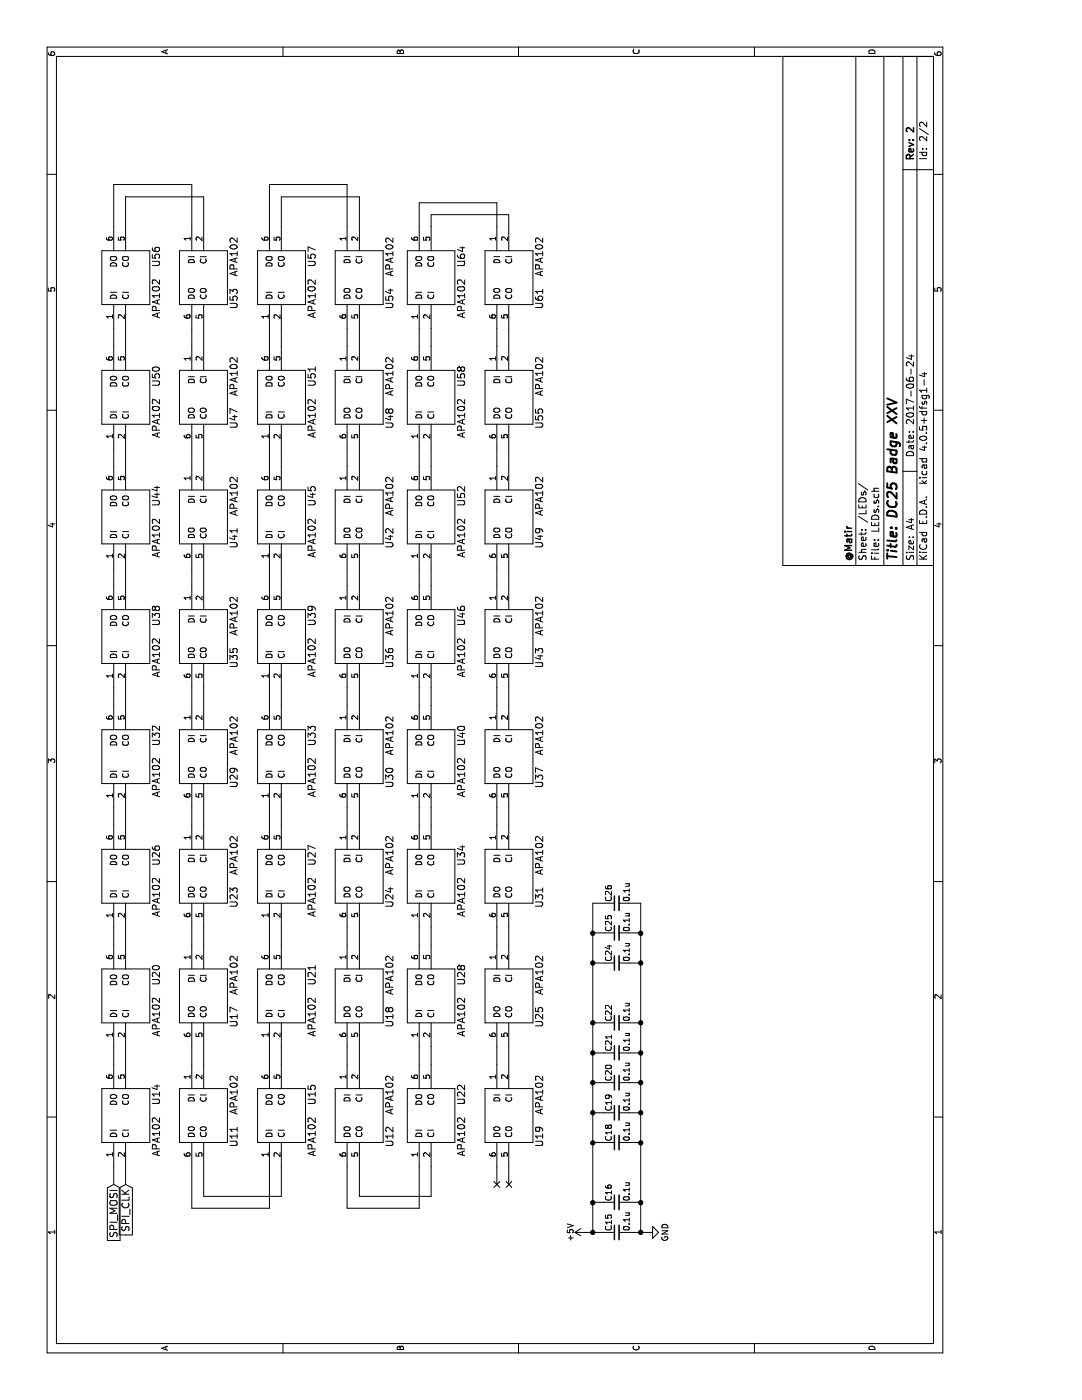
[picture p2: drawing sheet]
EESchema Schematic File Version 2
LIBS:dc25badge-rescue
LIBS:power
LIBS:device
LIBS:transistors
LIBS:conn
LIBS:linear
LIBS:regul
LIBS:74xx
LIBS:cmos4000
LIBS:adc-dac
LIBS:memory
LIBS:xilinx
LIBS:microcontrollers
LIBS:dsp
LIBS:microchip
LIBS:analog_switches
LIBS:motorola
LIBS:texas
LIBS:intel
LIBS:audio
LIBS:interface
LIBS:digital-audio
LIBS:philips
LIBS:display
LIBS:cypress
LIBS:siliconi
LIBS:opto
LIBS:atmel
LIBS:contrib
LIBS:valves
LIBS:dc25badge
LIBS:switches
LIBS:dc25badge-cache
EELAYER 25 0
EELAYER END
$Descr A4 11693 8268
encoding utf-8
Sheet 2 2
Title "DC25 Badge XXV"
Date "2017-06-24"
Rev "2"
Comp "@Matir"
Comment1 ""
Comment2 ""
Comment3 ""
Comment4 ""
$EndDescr
$Comp
L APA102 U38
U 1 1
P 6550 1650
F 0 "U38" H 6550 2000 60  0000 C CNN
F 1 "APA102" H 6200 2000 60  0000 C CNN
F 2 "Badge_Parts:APA102" H 6550 1650 120 0001 C CNN
F 3 "" H 6550 1650 120 0001 C CNN
	1    6550 1650
	1    0    0    -1  
$EndComp
$Comp
L APA102 U44
U 1 1
P 7550 1650
F 0 "U44" H 7550 2000 60  0000 C CNN
F 1 "APA102" H 7200 2000 60  0000 C CNN
F 2 "Badge_Parts:APA102" H 7550 1650 120 0001 C CNN
F 3 "" H 7550 1650 120 0001 C CNN
	1    7550 1650
	1    0    0    -1  
$EndComp
$Comp
L APA102 U50
U 1 1
P 8550 1650
F 0 "U50" H 8550 2000 60  0000 C CNN
F 1 "APA102" H 8200 2000 60  0000 C CNN
F 2 "Badge_Parts:APA102" H 8550 1650 120 0001 C CNN
F 3 "" H 8550 1650 120 0001 C CNN
	1    8550 1650
	1    0    0    -1  
$EndComp
$Comp
L APA102 U56
U 1 1
P 9550 1650
F 0 "U56" H 9550 2000 60  0000 C CNN
F 1 "APA102" H 9200 2000 60  0000 C CNN
F 2 "Badge_Parts:APA102" H 9550 1650 120 0001 C CNN
F 3 "" H 9550 1650 120 0001 C CNN
	1    9550 1650
	1    0    0    -1  
$EndComp
$Comp
L APA102 U14
U 1 1
P 2550 1650
F 0 "U14" H 2550 2000 60  0000 C CNN
F 1 "APA102" H 2200 2000 60  0000 C CNN
F 2 "Badge_Parts:APA102" H 2550 1650 120 0001 C CNN
F 3 "" H 2550 1650 120 0001 C CNN
	1    2550 1650
	1    0    0    -1  
$EndComp
$Comp
L APA102 U20
U 1 1
P 3550 1650
F 0 "U20" H 3550 2000 60  0000 C CNN
F 1 "APA102" H 3200 2000 60  0000 C CNN
F 2 "Badge_Parts:APA102" H 3550 1650 120 0001 C CNN
F 3 "" H 3550 1650 120 0001 C CNN
	1    3550 1650
	1    0    0    -1  
$EndComp
$Comp
L APA102 U26
U 1 1
P 4550 1650
F 0 "U26" H 4550 2000 60  0000 C CNN
F 1 "APA102" H 4200 2000 60  0000 C CNN
F 2 "Badge_Parts:APA102" H 4550 1650 120 0001 C CNN
F 3 "" H 4550 1650 120 0001 C CNN
	1    4550 1650
	1    0    0    -1  
$EndComp
$Comp
L APA102 U32
U 1 1
P 5550 1650
F 0 "U32" H 5550 2000 60  0000 C CNN
F 1 "APA102" H 5200 2000 60  0000 C CNN
F 2 "Badge_Parts:APA102" H 5550 1650 120 0001 C CNN
F 3 "" H 5550 1650 120 0001 C CNN
	1    5550 1650
	1    0    0    -1  
$EndComp
$Comp
L APA102 U29
U 1 1
P 5200 2300
F 0 "U29" H 5200 2650 60  0000 C CNN
F 1 "APA102" H 4850 2650 60  0000 C CNN
F 2 "Badge_Parts:APA102" H 5200 2300 120 0001 C CNN
F 3 "" H 5200 2300 120 0001 C CNN
	1    5200 2300
	-1   0    0    -1  
$EndComp
$Comp
L APA102 U23
U 1 1
P 4200 2300
F 0 "U23" H 4200 2650 60  0000 C CNN
F 1 "APA102" H 3850 2650 60  0000 C CNN
F 2 "Badge_Parts:APA102" H 4200 2300 120 0001 C CNN
F 3 "" H 4200 2300 120 0001 C CNN
	1    4200 2300
	-1   0    0    -1  
$EndComp
$Comp
L APA102 U17
U 1 1
P 3200 2300
F 0 "U17" H 3200 2650 60  0000 C CNN
F 1 "APA102" H 2850 2650 60  0000 C CNN
F 2 "Badge_Parts:APA102" H 3200 2300 120 0001 C CNN
F 3 "" H 3200 2300 120 0001 C CNN
	1    3200 2300
	-1   0    0    -1  
$EndComp
$Comp
L APA102 U11
U 1 1
P 2200 2300
F 0 "U11" H 2200 2650 60  0000 C CNN
F 1 "APA102" H 1850 2650 60  0000 C CNN
F 2 "Badge_Parts:APA102" H 2200 2300 120 0001 C CNN
F 3 "" H 2200 2300 120 0001 C CNN
	1    2200 2300
	-1   0    0    -1  
$EndComp
$Comp
L APA102 U53
U 1 1
P 9200 2300
F 0 "U53" H 9200 2650 60  0000 C CNN
F 1 "APA102" H 8850 2650 60  0000 C CNN
F 2 "Badge_Parts:APA102" H 9200 2300 120 0001 C CNN
F 3 "" H 9200 2300 120 0001 C CNN
	1    9200 2300
	-1   0    0    -1  
$EndComp
$Comp
L APA102 U47
U 1 1
P 8200 2300
F 0 "U47" H 8200 2650 60  0000 C CNN
F 1 "APA102" H 7850 2650 60  0000 C CNN
F 2 "Badge_Parts:APA102" H 8200 2300 120 0001 C CNN
F 3 "" H 8200 2300 120 0001 C CNN
	1    8200 2300
	-1   0    0    -1  
$EndComp
$Comp
L APA102 U41
U 1 1
P 7200 2300
F 0 "U41" H 7200 2650 60  0000 C CNN
F 1 "APA102" H 6850 2650 60  0000 C CNN
F 2 "Badge_Parts:APA102" H 7200 2300 120 0001 C CNN
F 3 "" H 7200 2300 120 0001 C CNN
	1    7200 2300
	-1   0    0    -1  
$EndComp
$Comp
L APA102 U35
U 1 1
P 6200 2300
F 0 "U35" H 6200 2650 60  0000 C CNN
F 1 "APA102" H 5850 2650 60  0000 C CNN
F 2 "Badge_Parts:APA102" H 6200 2300 120 0001 C CNN
F 3 "" H 6200 2300 120 0001 C CNN
	1    6200 2300
	-1   0    0    -1  
$EndComp
$Comp
L APA102 U39
U 1 1
P 6550 2950
F 0 "U39" H 6550 3300 60  0000 C CNN
F 1 "APA102" H 6200 3300 60  0000 C CNN
F 2 "Badge_Parts:APA102" H 6550 2950 120 0001 C CNN
F 3 "" H 6550 2950 120 0001 C CNN
	1    6550 2950
	1    0    0    -1  
$EndComp
$Comp
L APA102 U45
U 1 1
P 7550 2950
F 0 "U45" H 7550 3300 60  0000 C CNN
F 1 "APA102" H 7200 3300 60  0000 C CNN
F 2 "Badge_Parts:APA102" H 7550 2950 120 0001 C CNN
F 3 "" H 7550 2950 120 0001 C CNN
	1    7550 2950
	1    0    0    -1  
$EndComp
$Comp
L APA102 U51
U 1 1
P 8550 2950
F 0 "U51" H 8550 3300 60  0000 C CNN
F 1 "APA102" H 8200 3300 60  0000 C CNN
F 2 "Badge_Parts:APA102" H 8550 2950 120 0001 C CNN
F 3 "" H 8550 2950 120 0001 C CNN
	1    8550 2950
	1    0    0    -1  
$EndComp
$Comp
L APA102 U57
U 1 1
P 9550 2950
F 0 "U57" H 9550 3300 60  0000 C CNN
F 1 "APA102" H 9200 3300 60  0000 C CNN
F 2 "Badge_Parts:APA102" H 9550 2950 120 0001 C CNN
F 3 "" H 9550 2950 120 0001 C CNN
	1    9550 2950
	1    0    0    -1  
$EndComp
$Comp
L APA102 U15
U 1 1
P 2550 2950
F 0 "U15" H 2550 3300 60  0000 C CNN
F 1 "APA102" H 2200 3300 60  0000 C CNN
F 2 "Badge_Parts:APA102" H 2550 2950 120 0001 C CNN
F 3 "" H 2550 2950 120 0001 C CNN
	1    2550 2950
	1    0    0    -1  
$EndComp
$Comp
L APA102 U21
U 1 1
P 3550 2950
F 0 "U21" H 3550 3300 60  0000 C CNN
F 1 "APA102" H 3200 3300 60  0000 C CNN
F 2 "Badge_Parts:APA102" H 3550 2950 120 0001 C CNN
F 3 "" H 3550 2950 120 0001 C CNN
	1    3550 2950
	1    0    0    -1  
$EndComp
$Comp
L APA102 U27
U 1 1
P 4550 2950
F 0 "U27" H 4550 3300 60  0000 C CNN
F 1 "APA102" H 4200 3300 60  0000 C CNN
F 2 "Badge_Parts:APA102" H 4550 2950 120 0001 C CNN
F 3 "" H 4550 2950 120 0001 C CNN
	1    4550 2950
	1    0    0    -1  
$EndComp
$Comp
L APA102 U33
U 1 1
P 5550 2950
F 0 "U33" H 5550 3300 60  0000 C CNN
F 1 "APA102" H 5200 3300 60  0000 C CNN
F 2 "Badge_Parts:APA102" H 5550 2950 120 0001 C CNN
F 3 "" H 5550 2950 120 0001 C CNN
	1    5550 2950
	1    0    0    -1  
$EndComp
$Comp
L APA102 U30
U 1 1
P 5200 3600
F 0 "U30" H 5200 3950 60  0000 C CNN
F 1 "APA102" H 4850 3950 60  0000 C CNN
F 2 "Badge_Parts:APA102" H 5200 3600 120 0001 C CNN
F 3 "" H 5200 3600 120 0001 C CNN
	1    5200 3600
	-1   0    0    -1  
$EndComp
$Comp
L APA102 U24
U 1 1
P 4200 3600
F 0 "U24" H 4200 3950 60  0000 C CNN
F 1 "APA102" H 3850 3950 60  0000 C CNN
F 2 "Badge_Parts:APA102" H 4200 3600 120 0001 C CNN
F 3 "" H 4200 3600 120 0001 C CNN
	1    4200 3600
	-1   0    0    -1  
$EndComp
$Comp
L APA102 U18
U 1 1
P 3200 3600
F 0 "U18" H 3200 3950 60  0000 C CNN
F 1 "APA102" H 2850 3950 60  0000 C CNN
F 2 "Badge_Parts:APA102" H 3200 3600 120 0001 C CNN
F 3 "" H 3200 3600 120 0001 C CNN
	1    3200 3600
	-1   0    0    -1  
$EndComp
$Comp
L APA102 U12
U 1 1
P 2200 3600
F 0 "U12" H 2200 3950 60  0000 C CNN
F 1 "APA102" H 1850 3950 60  0000 C CNN
F 2 "Badge_Parts:APA102" H 2200 3600 120 0001 C CNN
F 3 "" H 2200 3600 120 0001 C CNN
	1    2200 3600
	-1   0    0    -1  
$EndComp
$Comp
L APA102 U54
U 1 1
P 9200 3600
F 0 "U54" H 9200 3950 60  0000 C CNN
F 1 "APA102" H 8850 3950 60  0000 C CNN
F 2 "Badge_Parts:APA102" H 9200 3600 120 0001 C CNN
F 3 "" H 9200 3600 120 0001 C CNN
	1    9200 3600
	-1   0    0    -1  
$EndComp
$Comp
L APA102 U48
U 1 1
P 8200 3600
F 0 "U48" H 8200 3950 60  0000 C CNN
F 1 "APA102" H 7850 3950 60  0000 C CNN
F 2 "Badge_Parts:APA102" H 8200 3600 120 0001 C CNN
F 3 "" H 8200 3600 120 0001 C CNN
	1    8200 3600
	-1   0    0    -1  
$EndComp
$Comp
L APA102 U42
U 1 1
P 7200 3600
F 0 "U42" H 7200 3950 60  0000 C CNN
F 1 "APA102" H 6850 3950 60  0000 C CNN
F 2 "Badge_Parts:APA102" H 7200 3600 120 0001 C CNN
F 3 "" H 7200 3600 120 0001 C CNN
	1    7200 3600
	-1   0    0    -1  
$EndComp
$Comp
L APA102 U36
U 1 1
P 6200 3600
F 0 "U36" H 6200 3950 60  0000 C CNN
F 1 "APA102" H 5850 3950 60  0000 C CNN
F 2 "Badge_Parts:APA102" H 6200 3600 120 0001 C CNN
F 3 "" H 6200 3600 120 0001 C CNN
	1    6200 3600
	-1   0    0    -1  
$EndComp
$Comp
L APA102 U40
U 1 1
P 5550 4200
F 0 "U40" H 5550 4550 60  0000 C CNN
F 1 "APA102" H 5200 4550 60  0000 C CNN
F 2 "Badge_Parts:APA102" H 5550 4200 120 0001 C CNN
F 3 "" H 5550 4200 120 0001 C CNN
	1    5550 4200
	1    0    0    -1  
$EndComp
$Comp
L APA102 U46
U 1 1
P 6550 4200
F 0 "U46" H 6550 4550 60  0000 C CNN
F 1 "APA102" H 6200 4550 60  0000 C CNN
F 2 "Badge_Parts:APA102" H 6550 4200 120 0001 C CNN
F 3 "" H 6550 4200 120 0001 C CNN
	1    6550 4200
	1    0    0    -1  
$EndComp
$Comp
L APA102 U52
U 1 1
P 7550 4200
F 0 "U52" H 7550 4550 60  0000 C CNN
F 1 "APA102" H 7200 4550 60  0000 C CNN
F 2 "Badge_Parts:APA102" H 7550 4200 120 0001 C CNN
F 3 "" H 7550 4200 120 0001 C CNN
	1    7550 4200
	1    0    0    -1  
$EndComp
$Comp
L APA102 U58
U 1 1
P 8550 4200
F 0 "U58" H 8550 4550 60  0000 C CNN
F 1 "APA102" H 8200 4550 60  0000 C CNN
F 2 "Badge_Parts:APA102" H 8550 4200 120 0001 C CNN
F 3 "" H 8550 4200 120 0001 C CNN
	1    8550 4200
	1    0    0    -1  
$EndComp
$Comp
L APA102 U64
U 1 1
P 9550 4200
F 0 "U64" H 9550 4550 60  0000 C CNN
F 1 "APA102" H 9200 4550 60  0000 C CNN
F 2 "Badge_Parts:APA102" H 9550 4200 120 0001 C CNN
F 3 "" H 9550 4200 120 0001 C CNN
	1    9550 4200
	1    0    0    -1  
$EndComp
$Comp
L APA102 U22
U 1 1
P 2550 4200
F 0 "U22" H 2550 4550 60  0000 C CNN
F 1 "APA102" H 2200 4550 60  0000 C CNN
F 2 "Badge_Parts:APA102" H 2550 4200 120 0001 C CNN
F 3 "" H 2550 4200 120 0001 C CNN
	1    2550 4200
	1    0    0    -1  
$EndComp
$Comp
L APA102 U28
U 1 1
P 3550 4200
F 0 "U28" H 3550 4550 60  0000 C CNN
F 1 "APA102" H 3200 4550 60  0000 C CNN
F 2 "Badge_Parts:APA102" H 3550 4200 120 0001 C CNN
F 3 "" H 3550 4200 120 0001 C CNN
	1    3550 4200
	1    0    0    -1  
$EndComp
$Comp
L APA102 U34
U 1 1
P 4550 4200
F 0 "U34" H 4550 4550 60  0000 C CNN
F 1 "APA102" H 4200 4550 60  0000 C CNN
F 2 "Badge_Parts:APA102" H 4550 4200 120 0001 C CNN
F 3 "" H 4550 4200 120 0001 C CNN
	1    4550 4200
	1    0    0    -1  
$EndComp
$Comp
L APA102 U31
U 1 1
P 4200 4850
F 0 "U31" H 4200 5200 60  0000 C CNN
F 1 "APA102" H 3850 5200 60  0000 C CNN
F 2 "Badge_Parts:APA102" H 4200 4850 120 0001 C CNN
F 3 "" H 4200 4850 120 0001 C CNN
	1    4200 4850
	-1   0    0    -1  
$EndComp
$Comp
L APA102 U25
U 1 1
P 3200 4850
F 0 "U25" H 3200 5200 60  0000 C CNN
F 1 "APA102" H 2850 5200 60  0000 C CNN
F 2 "Badge_Parts:APA102" H 3200 4850 120 0001 C CNN
F 3 "" H 3200 4850 120 0001 C CNN
	1    3200 4850
	-1   0    0    -1  
$EndComp
$Comp
L APA102 U19
U 1 1
P 2200 4850
F 0 "U19" H 2200 5200 60  0000 C CNN
F 1 "APA102" H 1850 5200 60  0000 C CNN
F 2 "Badge_Parts:APA102" H 2200 4850 120 0001 C CNN
F 3 "" H 2200 4850 120 0001 C CNN
	1    2200 4850
	-1   0    0    -1  
$EndComp
$Comp
L APA102 U61
U 1 1
P 9200 4850
F 0 "U61" H 9200 5200 60  0000 C CNN
F 1 "APA102" H 8850 5200 60  0000 C CNN
F 2 "Badge_Parts:APA102" H 9200 4850 120 0001 C CNN
F 3 "" H 9200 4850 120 0001 C CNN
	1    9200 4850
	-1   0    0    -1  
$EndComp
$Comp
L APA102 U55
U 1 1
P 8200 4850
F 0 "U55" H 8200 5200 60  0000 C CNN
F 1 "APA102" H 7850 5200 60  0000 C CNN
F 2 "Badge_Parts:APA102" H 8200 4850 120 0001 C CNN
F 3 "" H 8200 4850 120 0001 C CNN
	1    8200 4850
	-1   0    0    -1  
$EndComp
$Comp
L APA102 U49
U 1 1
P 7200 4850
F 0 "U49" H 7200 5200 60  0000 C CNN
F 1 "APA102" H 6850 5200 60  0000 C CNN
F 2 "Badge_Parts:APA102" H 7200 4850 120 0001 C CNN
F 3 "" H 7200 4850 120 0001 C CNN
	1    7200 4850
	-1   0    0    -1  
$EndComp
$Comp
L APA102 U43
U 1 1
P 6200 4850
F 0 "U43" H 6200 5200 60  0000 C CNN
F 1 "APA102" H 5850 5200 60  0000 C CNN
F 2 "Badge_Parts:APA102" H 6200 4850 120 0001 C CNN
F 3 "" H 6200 4850 120 0001 C CNN
	1    6200 4850
	-1   0    0    -1  
$EndComp
$Comp
L APA102 U37
U 1 1
P 5200 4850
F 0 "U37" H 5200 5200 60  0000 C CNN
F 1 "APA102" H 4850 5200 60  0000 C CNN
F 2 "Badge_Parts:APA102" H 5200 4850 120 0001 C CNN
F 3 "" H 5200 4850 120 0001 C CNN
	1    5200 4850
	-1   0    0    -1  
$EndComp
Text GLabel 1800 950  0    60   Input ~ 0
SPI_MOSI
Text GLabel 1800 1050 0    60   Input ~ 0
SPI_CLK
$Comp
L C_Small C15
U 1 1
P 1400 5150
F 0 "C15" H 1410 5220 50  0000 L CNN
F 1 "0.1u" H 1410 5070 50  0000 L CNN
F 2 "Capacitors_SMD:C_0805" H 1400 5150 50  0001 C CNN
F 3 "" H 1400 5150 50  0000 C CNN
	1    1400 5150
	1    0    0    -1  
$EndComp
$Comp
L C_Small C16
U 1 1
P 1650 5150
F 0 "C16" H 1660 5220 50  0000 L CNN
F 1 "0.1u" H 1660 5070 50  0000 L CNN
F 2 "Capacitors_SMD:C_0805" H 1650 5150 50  0001 C CNN
F 3 "" H 1650 5150 50  0000 C CNN
	1    1650 5150
	1    0    0    -1  
$EndComp
$Comp
L C_Small C18
U 1 1
P 2150 5150
F 0 "C18" H 2160 5220 50  0000 L CNN
F 1 "0.1u" H 2160 5070 50  0000 L CNN
F 2 "Capacitors_SMD:C_0805" H 2150 5150 50  0001 C CNN
F 3 "" H 2150 5150 50  0000 C CNN
	1    2150 5150
	1    0    0    -1  
$EndComp
$Comp
L C_Small C19
U 1 1
P 2400 5150
F 0 "C19" H 2410 5220 50  0000 L CNN
F 1 "0.1u" H 2410 5070 50  0000 L CNN
F 2 "Capacitors_SMD:C_0805" H 2400 5150 50  0001 C CNN
F 3 "" H 2400 5150 50  0000 C CNN
	1    2400 5150
	1    0    0    -1  
$EndComp
$Comp
L C_Small C20
U 1 1
P 2650 5150
F 0 "C20" H 2660 5220 50  0000 L CNN
F 1 "0.1u" H 2660 5070 50  0000 L CNN
F 2 "Capacitors_SMD:C_0805" H 2650 5150 50  0001 C CNN
F 3 "" H 2650 5150 50  0000 C CNN
	1    2650 5150
	1    0    0    -1  
$EndComp
$Comp
L C_Small C21
U 1 1
P 2900 5150
F 0 "C21" H 2910 5220 50  0000 L CNN
F 1 "0.1u" H 2910 5070 50  0000 L CNN
F 2 "Capacitors_SMD:C_0805" H 2900 5150 50  0001 C CNN
F 3 "" H 2900 5150 50  0000 C CNN
	1    2900 5150
	1    0    0    -1  
$EndComp
$Comp
L C_Small C22
U 1 1
P 3150 5150
F 0 "C22" H 3160 5220 50  0000 L CNN
F 1 "0.1u" H 3160 5070 50  0000 L CNN
F 2 "Capacitors_SMD:C_0805" H 3150 5150 50  0001 C CNN
F 3 "" H 3150 5150 50  0000 C CNN
	1    3150 5150
	1    0    0    -1  
$EndComp
$Comp
L C_Small C24
U 1 1
P 3650 5150
F 0 "C24" H 3660 5220 50  0000 L CNN
F 1 "0.1u" H 3660 5070 50  0000 L CNN
F 2 "Capacitors_SMD:C_0805" H 3650 5150 50  0001 C CNN
F 3 "" H 3650 5150 50  0000 C CNN
	1    3650 5150
	1    0    0    -1  
$EndComp
$Comp
L C_Small C25
U 1 1
P 3900 5150
F 0 "C25" H 3910 5220 50  0000 L CNN
F 1 "0.1u" H 3910 5070 50  0000 L CNN
F 2 "Capacitors_SMD:C_0805" H 3900 5150 50  0001 C CNN
F 3 "" H 3900 5150 50  0000 C CNN
	1    3900 5150
	1    0    0    -1  
$EndComp
$Comp
L C_Small C26
U 1 1
P 4150 5150
F 0 "C26" H 4160 5220 50  0000 L CNN
F 1 "0.1u" H 4160 5070 50  0000 L CNN
F 2 "Capacitors_SMD:C_0805" H 4150 5150 50  0001 C CNN
F 3 "" H 4150 5150 50  0000 C CNN
	1    4150 5150
	1    0    0    -1  
$EndComp
$Comp
L +5V #PWR027
U 1 1
P 1400 4900
F 0 "#PWR027" H 1400 4750 50  0001 C CNN
F 1 "+5V" H 1400 5040 50  0000 C CNN
F 2 "" H 1400 4900 50  0000 C CNN
F 3 "" H 1400 4900 50  0000 C CNN
	1    1400 4900
	1    0    0    -1  
$EndComp
Wire Wire Line
	1800 950  1950 950 
Wire Wire Line
	1800 1050 1950 1050
Wire Wire Line
	2800 950  2950 950 
Wire Wire Line
	2950 1050 2800 1050
Wire Wire Line
	3800 950  3950 950 
Wire Wire Line
	3950 1050 3800 1050
Wire Wire Line
	4800 950  4950 950 
Wire Wire Line
	4950 1050 4800 1050
Wire Wire Line
	5800 950  5950 950 
Wire Wire Line
	5950 1050 5800 1050
Wire Wire Line
	6800 950  6950 950 
Wire Wire Line
	6950 1050 6800 1050
Wire Wire Line
	7800 950  7950 950 
Wire Wire Line
	7950 1050 7800 1050
Wire Wire Line
	8800 950  8950 950 
Wire Wire Line
	8950 1050 8800 1050
Wire Wire Line
	9800 950  10150 950 
Wire Wire Line
	9800 1050 10050 1050
Wire Wire Line
	9800 1600 10150 1600
Wire Wire Line
	9800 1700 10050 1700
Wire Wire Line
	8950 1600 8800 1600
Wire Wire Line
	8800 1700 8950 1700
Wire Wire Line
	7950 1600 7800 1600
Wire Wire Line
	7800 1700 7950 1700
Wire Wire Line
	6950 1600 6800 1600
Wire Wire Line
	6800 1700 6950 1700
Wire Wire Line
	5950 1600 5800 1600
Wire Wire Line
	5800 1700 5950 1700
Wire Wire Line
	4950 1600 4800 1600
Wire Wire Line
	4800 1700 4950 1700
Wire Wire Line
	3950 1600 3800 1600
Wire Wire Line
	3800 1700 3950 1700
Wire Wire Line
	2950 1600 2800 1600
Wire Wire Line
	2800 1700 2950 1700
Wire Wire Line
	1600 1600 1950 1600
Wire Wire Line
	1700 1700 1950 1700
Wire Wire Line
	1600 2250 1950 2250
Wire Wire Line
	1700 2350 1950 2350
Wire Wire Line
	2800 2250 2950 2250
Wire Wire Line
	2950 2350 2800 2350
Wire Wire Line
	3800 2250 3950 2250
Wire Wire Line
	3950 2350 3800 2350
Wire Wire Line
	4800 2250 4950 2250
Wire Wire Line
	4950 2350 4800 2350
Wire Wire Line
	5800 2250 5950 2250
Wire Wire Line
	5950 2350 5800 2350
Wire Wire Line
	6800 2250 6950 2250
Wire Wire Line
	6950 2350 6800 2350
Wire Wire Line
	7800 2250 7950 2250
Wire Wire Line
	7950 2350 7800 2350
Wire Wire Line
	8800 2250 8950 2250
Wire Wire Line
	8950 2350 8800 2350
Wire Wire Line
	9800 2250 10150 2250
Wire Wire Line
	9800 2350 10050 2350
Wire Wire Line
	9800 2900 10150 2900
Wire Wire Line
	9800 3000 10050 3000
Wire Wire Line
	8950 2900 8800 2900
Wire Wire Line
	8800 3000 8950 3000
Wire Wire Line
	7950 2900 7800 2900
Wire Wire Line
	7800 3000 7950 3000
Wire Wire Line
	6950 2900 6800 2900
Wire Wire Line
	6800 3000 6950 3000
Wire Wire Line
	5950 2900 5800 2900
Wire Wire Line
	5800 3000 5950 3000
Wire Wire Line
	4950 2900 4800 2900
Wire Wire Line
	4800 3000 4950 3000
Wire Wire Line
	3950 2900 3800 2900
Wire Wire Line
	3800 3000 3950 3000
Wire Wire Line
	2950 2900 2800 2900
Wire Wire Line
	2800 3000 2950 3000
Wire Wire Line
	1600 2900 1950 2900
Wire Wire Line
	1700 3000 1950 3000
Wire Wire Line
	1600 3500 1950 3500
Wire Wire Line
	1700 3600 1950 3600
Wire Wire Line
	2800 3500 2950 3500
Wire Wire Line
	2950 3600 2800 3600
Wire Wire Line
	3800 3500 3950 3500
Wire Wire Line
	3950 3600 3800 3600
Wire Wire Line
	4800 3500 4950 3500
Wire Wire Line
	4950 3600 4800 3600
Wire Wire Line
	5800 3500 5950 3500
Wire Wire Line
	5950 3600 5800 3600
Wire Wire Line
	6800 3500 6950 3500
Wire Wire Line
	6950 3600 6800 3600
Wire Wire Line
	7800 3500 7950 3500
Wire Wire Line
	7950 3600 7800 3600
Wire Wire Line
	8800 3500 8950 3500
Wire Wire Line
	8950 3600 8800 3600
Wire Wire Line
	8950 4150 8800 4150
Wire Wire Line
	8950 4250 8800 4250
Wire Wire Line
	7950 4150 7800 4150
Wire Wire Line
	7800 4250 7950 4250
Wire Wire Line
	6950 4150 6800 4150
Wire Wire Line
	6800 4250 6950 4250
Wire Wire Line
	5950 4150 5800 4150
Wire Wire Line
	5800 4250 5950 4250
Wire Wire Line
	4950 4150 4800 4150
Wire Wire Line
	4800 4250 4950 4250
Wire Wire Line
	3950 4150 3800 4150
Wire Wire Line
	3800 4250 3950 4250
Wire Wire Line
	2950 4150 2800 4150
Wire Wire Line
	2800 4250 2950 4250
Wire Wire Line
	1950 4150 1800 4150
Wire Wire Line
	1800 4250 1950 4250
Wire Wire Line
	10050 1700 10050 1050
Wire Wire Line
	10150 1600 10150 950 
Wire Wire Line
	10150 2900 10150 2250
Wire Wire Line
	10050 3000 10050 2350
Wire Wire Line
	9800 3500 10000 3500
Wire Wire Line
	10000 3500 10000 4150
Wire Wire Line
	10000 4150 9800 4150
Wire Wire Line
	9800 3600 9900 3600
Wire Wire Line
	9900 3600 9900 4250
Wire Wire Line
	9900 4250 9800 4250
Wire Wire Line
	1600 1600 1600 2250
Wire Wire Line
	1700 1700 1700 2350
Wire Wire Line
	1600 2900 1600 3500
Wire Wire Line
	1700 3600 1700 3000
$Comp
L GND #PWR028
U 1 1
P 1400 5400
F 0 "#PWR028" H 1400 5150 50  0001 C CNN
F 1 "GND" H 1400 5250 50  0000 C CNN
F 2 "" H 1400 5400 50  0000 C CNN
F 3 "" H 1400 5400 50  0000 C CNN
	1    1400 5400
	1    0    0    -1  
$EndComp
Wire Wire Line
	1400 5400 1400 5250
Connection ~ 1400 4950
Connection ~ 1650 4950
Connection ~ 2150 4950
Connection ~ 2400 4950
Connection ~ 2650 4950
Connection ~ 2900 4950
Wire Wire Line
	4150 5250 4150 5350
Wire Wire Line
	4150 5350 1400 5350
Connection ~ 1400 5350
Wire Wire Line
	3900 5250 3900 5350
Connection ~ 3900 5350
Wire Wire Line
	3650 5250 3650 5350
Connection ~ 3650 5350
Wire Wire Line
	3150 5250 3150 5350
Connection ~ 3150 5350
Wire Wire Line
	2900 5250 2900 5350
Connection ~ 2900 5350
Wire Wire Line
	2650 5250 2650 5350
Connection ~ 2650 5350
Wire Wire Line
	2400 5250 2400 5350
Connection ~ 2400 5350
Wire Wire Line
	2150 5250 2150 5350
Connection ~ 2150 5350
Wire Wire Line
	1650 5250 1650 5350
Connection ~ 1650 5350
NoConn ~ 1800 4150
NoConn ~ 1800 4250
Wire Wire Line
	4150 5050 4150 4950
Wire Wire Line
	4150 4950 1400 4950
Wire Wire Line
	1400 4900 1400 5050
Wire Wire Line
	3900 4950 3900 5050
Connection ~ 3900 4950
Wire Wire Line
	3650 5050 3650 4950
Connection ~ 3650 4950
Wire Wire Line
	3150 5050 3150 4950
Connection ~ 3150 4950
Wire Wire Line
	2900 5050 2900 4950
Wire Wire Line
	2650 5050 2650 4950
Wire Wire Line
	2400 5050 2400 4950
Wire Wire Line
	2150 5050 2150 4950
Wire Wire Line
	1650 5050 1650 4950
$EndSCHEMATC
